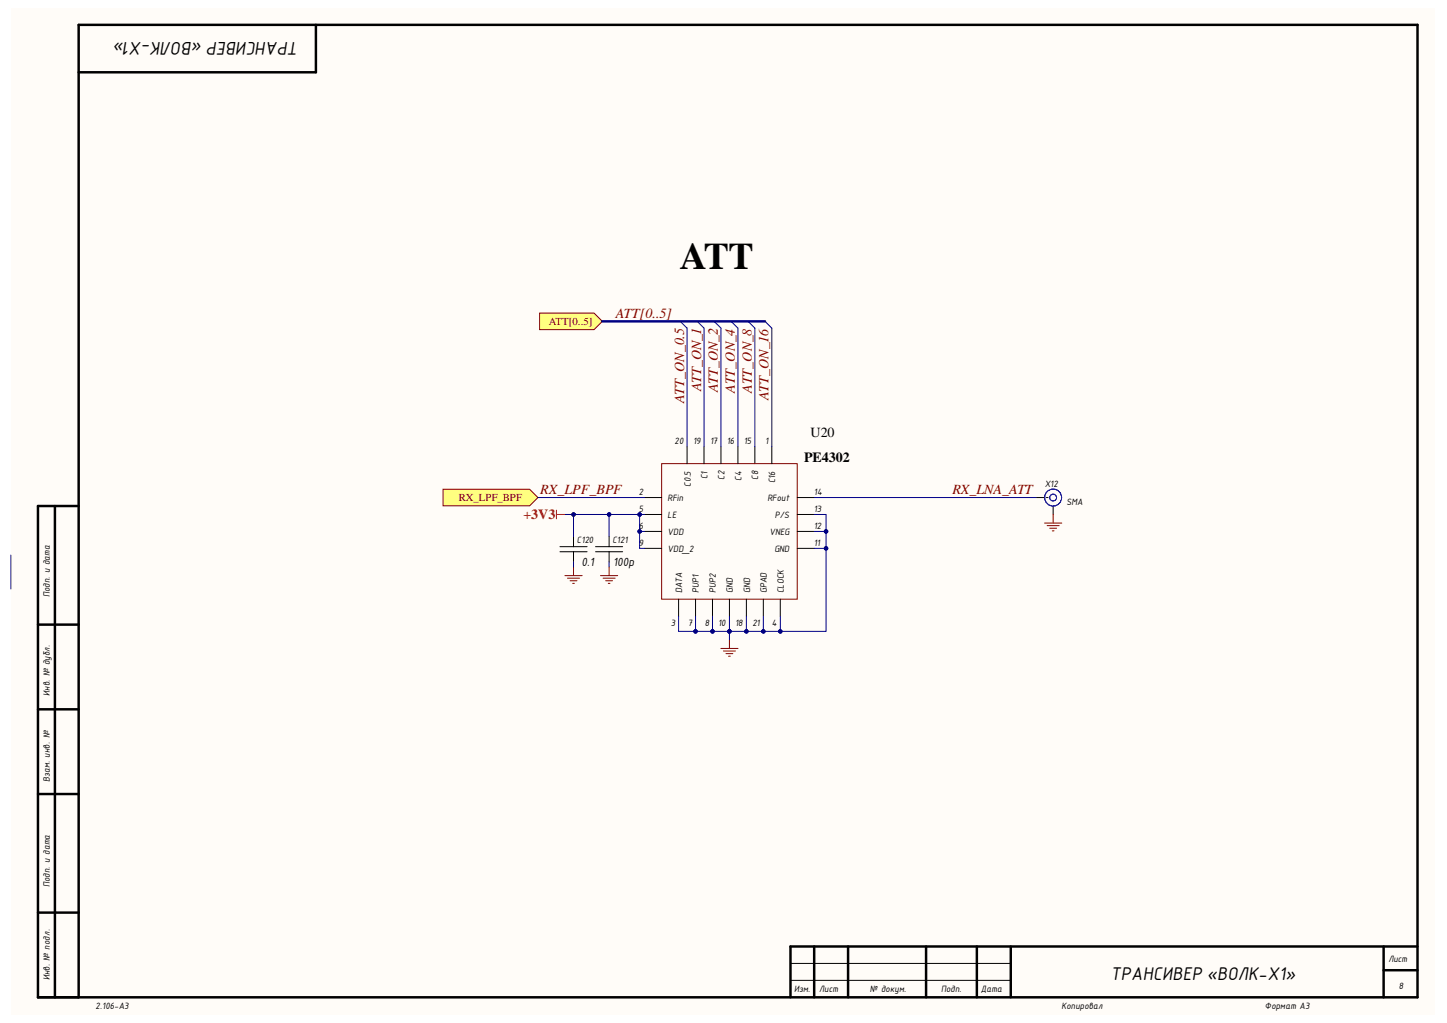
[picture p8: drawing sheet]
<svg xmlns="http://www.w3.org/2000/svg" width="297mm" height="210mm" viewBox="0 0 297 210" stroke-linecap="round" stroke-linejoin="round" font-family="sans-serif">
<g fill="#fffcf8">
<path d="M2.2 1.6h292.3v206.5h-292.3z" fill-rule="evenodd"/>
<path d="M2.2 1.6h292.3v206.5h-292.3z" fill-rule="evenodd"/>
</g>
<g fill="none" stroke="#000" stroke-width=".51">
<path d="M64.8 5.1v9.7h-48.7M11.3 103.8v100.8M16.1 103.8h-8.3v100.8h283.2v-199.5h-274.9v199.5M7.8 128.2h8.3M7.8 145.5h8.3M7.8 162.9h8.3M7.8 187.3h8.3M167.1 194.2v10.4M174.1 194.2v10.4M190.1 194.2v10.4M200.5 194.2v10.4M207.5 194.2v10.4"/>
<path d="M284 194.2v10.4M284 199.1h7M291 194.2h-128.7v10.4"/>
</g>
<g fill="none" stroke="#000" stroke-width=".21">
<path d="M141 91.7v3.4M144.5 91.7v3.4M148 91.7v3.4M151.5 91.7v3.4M155 91.7v3.4M158.4 91.7v3.4M114.9 112.2h5.6M114.9 113.2h5.6M117.7 110.1v2.1M117.7 113.2v2.1M122.3 112.2h5.5M122.3 113.2h5.5"/>
<path d="M125 110.1v2.1M125 113.2v2.1M132.3 102.1h3.5M132.3 105.6h3.5M132.3 109h3.5M132.3 112.5h3.5M163.7 102.1h3.4M163.7 105.6h3.4M163.7 109h3.4M163.7 112.5h3.4M139.3 122.9v3.5M142.8 122.9v3.5"/>
<path d="M146.3 122.9v3.5M149.7 122.9v3.5M153.2 122.9v3.5M156.7 122.9v3.5M160.2 122.9v3.5M162.3 197.7h45.2M162.3 201.2h45.2"/>
</g>
<g fill="none" stroke="#800000" stroke-width=".21">
<path d="M135.8 95.1h27.9v27.8h-27.9zM116 118.1h3.5M116.5 118.6h2.5M117 119.2h1.4M117.6 119.7h.3M117.7 116.3v1.8M123.3 118.1h3.5M123.8 118.6h2.5M124.3 119.2h1.4M124.9 119.7h.3M125 116.3v1.8M148 133.1h3.5"/>
<path d="M148.5 133.6h2.5M149 134.1h1.4M149.6 134.6h.3M149.7 131.3v1.8"/>
</g>
<path d="M114.2 104.7v1.7M114.2 105.6h1.8" fill="none" stroke="#f00" stroke-width=".21"/>
<path d="M139.7 65.9l1.3 1.4M143.1 65.9l1.4 1.4M146.6 65.9l1.4 1.4M150.1 65.9l1.4 1.4M153.6 65.9l1.4 1.4M157 65.9l1.4 1.4" fill="none" stroke="#000080" stroke-width=".21"/>
<path d="M110.8 64.2h11.1l1.7 1.7-1.7 1.7h-11.1z" fill-rule="evenodd" fill="#ffff80"/>
<path d="M110.8 64.2h11.1l1.7 1.7-1.7 1.7h-11.1z" fill="none" stroke="#800000" stroke-width=".21"/>
<path d="M90.9 100.4h17.8l1.7 1.7-1.7 1.7h-17.8z" fill-rule="evenodd" fill="#ffff80"/>
<path d="M90.9 100.4h17.8l1.7 1.7-1.7 1.7h-17.8zM214.4 107.3h3.6M215 107.9h2.4M215.5 108.4h1.4M216 108.9h.4M216.2 105.6v1.7" fill="none" stroke="#800000" stroke-width=".21"/>
<path d="M212.7 102.1h1.7M214.8 102.1h.3M216.2 103.8v1.8" fill="none" stroke="#000" stroke-width=".21"/>
<g fill="none" stroke="#00f" stroke-width=".21">
<circle cx="216.2" cy="102.1" r="1.74"/>
<circle cx="216.2" cy="102.1" r=".7"/>
</g>
<path d="M139.3 126.4v3.1h3.5v-3.1" fill="none" stroke="#000080" stroke-width=".21"/>
<circle cx="142.8" cy="129.5" r=".35" fill="#000080"/>
<g fill="none" stroke="#000080" stroke-width=".21">
<path d="M146.3 126.4v3.1h-3.5"/>
<circle cx="142.8" cy="129.5" r=".35"/>
</g>
<circle cx="146.3" cy="129.5" r=".35" fill="#000080"/>
<circle cx="146.3" cy="129.5" r=".35" fill="none" stroke="#000080" stroke-width=".21"/>
<circle cx="142.8" cy="129.5" r=".35" fill="#000080"/>
<g fill="none" stroke="#000080" stroke-width=".21">
<path d="M149.7 126.4v3.1h-3.4"/>
<circle cx="142.8" cy="129.5" r=".35"/>
</g>
<circle cx="149.7" cy="129.5" r=".35" fill="#000080"/>
<circle cx="149.7" cy="129.5" r=".35" fill="none" stroke="#000080" stroke-width=".21"/>
<circle cx="146.3" cy="129.5" r=".35" fill="#000080"/>
<g fill="none" stroke="#000080" stroke-width=".21">
<path d="M153.2 126.4v3.1h-3.5"/>
<circle cx="146.3" cy="129.5" r=".35"/>
</g>
<circle cx="153.2" cy="129.5" r=".35" fill="#000080"/>
<circle cx="153.2" cy="129.5" r=".35" fill="none" stroke="#000080" stroke-width=".21"/>
<circle cx="149.7" cy="129.5" r=".35" fill="#000080"/>
<g fill="none" stroke="#000080" stroke-width=".21">
<path d="M156.7 126.4v3.1h-3.5"/>
<circle cx="149.7" cy="129.5" r=".35"/>
</g>
<circle cx="156.7" cy="129.5" r=".35" fill="#000080"/>
<circle cx="156.7" cy="129.5" r=".35" fill="none" stroke="#000080" stroke-width=".21"/>
<circle cx="153.2" cy="129.5" r=".35" fill="#000080"/>
<g fill="none" stroke="#000080" stroke-width=".21">
<path d="M160.2 126.4v3.1h-3.5"/>
<circle cx="153.2" cy="129.5" r=".35"/>
</g>
<circle cx="160.2" cy="129.5" r=".35" fill="#000080"/>
<circle cx="160.2" cy="129.5" r=".35" fill="none" stroke="#000080" stroke-width=".21"/>
<circle cx="156.7" cy="129.5" r=".35" fill="#000080"/>
<g fill="none" stroke="#000080" stroke-width=".21">
<path d="M149.7 129.5v1.8"/>
<circle cx="156.7" cy="129.5" r=".35"/>
</g>
<circle cx="149.7" cy="129.5" r=".35" fill="#000080"/>
<g fill="none" stroke="#000080" stroke-width=".21">
<path d="M110.4 102.1h21.9M132.3 109h-1v3.5h1"/>
<circle cx="149.7" cy="129.5" r=".35"/>
</g>
<circle cx="131.3" cy="109" r=".35" fill="#000080"/>
<g fill="none" stroke="#000080" stroke-width=".21">
<path d="M131.3 105.6v3.4"/>
<circle cx="131.3" cy="109" r=".35"/>
</g>
<circle cx="131.3" cy="109" r=".35" fill="#000080"/>
<circle cx="131.3" cy="109" r=".35" fill="none" stroke="#000080" stroke-width=".21"/>
<circle cx="131.3" cy="105.6" r=".35" fill="#000080"/>
<g fill="none" stroke="#000080" stroke-width=".21">
<path d="M117.7 105.6v4.5"/>
<circle cx="131.3" cy="105.6" r=".35"/>
</g>
<circle cx="117.7" cy="105.6" r=".35" fill="#000080"/>
<g fill="none" stroke="#000080" stroke-width=".21">
<path d="M125 105.6v4.5"/>
<circle cx="117.7" cy="105.6" r=".35"/>
</g>
<circle cx="125" cy="105.6" r=".35" fill="#000080"/>
<g fill="none" stroke="#000080" stroke-width=".21">
<path d="M141 67.3v24.4M144.5 67.3v24.4M148 67.3v24.4M151.5 67.3v24.4M155 67.3v24.4M158.4 67.3v24.4M117.7 115.3v1M125 115.3v1M167.1 102.1h45.6M167.1 112.5h2.5"/>
<circle cx="125" cy="105.6" r=".35"/>
</g>
<circle cx="169.6" cy="112.5" r=".35" fill="#000080"/>
<g fill="none" stroke="#000080" stroke-width=".21">
<path d="M167.1 109h2.5"/>
<circle cx="169.6" cy="112.5" r=".35"/>
</g>
<circle cx="169.6" cy="109" r=".35" fill="#000080"/>
<g fill="none" stroke="#000080" stroke-width=".21">
<path d="M2.2 113.9v7M116 105.6h16.3"/>
<circle cx="169.6" cy="109" r=".35"/>
</g>
<path d="M123.6 65.9h33.4" fill="none" stroke="#000080" stroke-width=".51"/>
<circle cx="117.7" cy="105.6" r=".35" fill="#000080"/>
<circle cx="117.7" cy="105.6" r=".35" fill="none" stroke="#000080" stroke-width=".21"/>
<circle cx="125" cy="105.6" r=".35" fill="#000080"/>
<circle cx="125" cy="105.6" r=".35" fill="none" stroke="#000080" stroke-width=".21"/>
<circle cx="131.3" cy="105.6" r=".35" fill="#000080"/>
<g fill="none" stroke="#000080" stroke-width=".21">
<path d="M167.1 105.6h2.5v23.9h-9.4"/>
<circle cx="131.3" cy="105.6" r=".35"/>
</g>
<circle cx="169.6" cy="109" r=".35" fill="#000080"/>
<circle cx="169.6" cy="109" r=".35" fill="none" stroke="#000080" stroke-width=".21"/>
<circle cx="169.6" cy="112.5" r=".35" fill="#000080"/>
<circle cx="169.6" cy="112.5" r=".35" fill="none" stroke="#000080" stroke-width=".21"/>
<circle cx="160.2" cy="129.5" r=".35" fill="#000080"/>
<circle cx="160.2" cy="129.5" r=".35" fill="none" stroke="#000080" stroke-width=".21"/>
<text font-size="7.7" x="139.6" y="55.3">ATT</text>
<g font-size="4.1">
<text x="61.3" y="8.5" transform="rotate(-180 61.3 8.5)">ТРАНСИВЕР «ВОЛК-X1»</text>
<text x="228" y="201.2">ТРАНСИВЕР «ВОЛК-X1»</text>
</g>
<g font-size="2.9" fill="#800000">
<text x="126.4" y="65.3">ATT[0..5]</text>
<text x="140.4" y="82.7" transform="rotate(-90 140.4 82.7)">ATT_ON_0.5</text>
<text x="143.9" y="80.3" transform="rotate(-90 143.9 80.3)">ATT_ON_1</text>
<text x="147.4" y="80.5" transform="rotate(-90 147.4 80.5)">ATT_ON_2</text>
<text x="150.8" y="80.6" transform="rotate(-90 150.8 80.6)">ATT_ON_4</text>
<text x="154.3" y="80.6" transform="rotate(-90 154.3 80.6)">ATT_ON_8</text>
<text x="157.8" y="82.1" transform="rotate(-90 157.8 82.1)">ATT_ON_16</text>
<text x="110.9" y="101.4">RX_LPF_BPF</text>
<text x="195.5" y="101.4">RX_LNA_ATT</text>
</g>
<g font-size="2.9">
<text x="166.4" y="89.7">U20</text>
<text x="165.1" y="94.8">PE4302</text>
</g>
<text font-size="2.9" fill="#f00" x="107.4" y="106.5">+3V3</text>
<g font-size="2.7">
<text x="119.4" y="116.1">0.1</text>
<text x="125.9" y="116.1">100p</text>
</g>
<g font-size="2.2" fill="#800000">
<text x="112.7" y="66.7">ATT[0..5]</text>
<text x="94.2" y="102.9">RX_LPF_BPF</text>
</g>
<g font-size="2.1">
<text x="138.5" y="91.1">20</text>
<text x="142.3" y="91.1">19</text>
<text x="145.8" y="91.1">17</text>
<text x="149.2" y="91.1">16</text>
<text x="152.7" y="91.1">15</text>
<text x="157.1" y="91.1">1</text>
<text x="131.1" y="101.6">2</text>
<text x="141.8" y="99.8" transform="rotate(-90 141.8 99.8)">C0.5</text>
<text x="145.3" y="98.2" transform="rotate(-90 145.3 98.2)">C1</text>
<text x="148.7" y="98.5" transform="rotate(-90 148.7 98.5)">C2</text>
<text x="152.2" y="98.6" transform="rotate(-90 152.2 98.6)">C4</text>
<text x="155.7" y="98.5" transform="rotate(-90 155.7 98.5)">C8</text>
<text x="159.1" y="99.1" transform="rotate(-90 159.1 99.1)">C16</text>
<text x="167.1" y="101.6">14</text>
<text x="214.5" y="99.8">X12</text>
<text x="131.1" y="105.1">5</text>
<text x="137" y="102.8">RFin</text>
<text x="137" y="106.3">LE</text>
<text x="157.5" y="102.8">RFout</text>
<text x="159" y="106.3">P/S</text>
<text x="167.1" y="105.1">13</text>
<text x="218.9" y="103.6">SMA</text>
<text x="118.4" y="111.3">C120</text>
<text x="125.7" y="111.3">C121</text>
<text x="131.1" y="108.5">6</text>
<text x="131.1" y="112">9</text>
<text x="137" y="109.8">VDD</text>
<text x="137" y="113.3">VDD_2</text>
<text x="157.9" y="109.8">VNEG</text>
<text x="159" y="113.3">GND</text>
<text x="167.1" y="108.5">12</text>
<text x="167.1" y="112">11</text>
<text x="10.2" y="122.6" transform="rotate(-90 10.2 122.6)">Подп. и дата</text>
<text x="140" y="121.7" transform="rotate(-90 140 121.7)">DATA</text>
<text x="143.5" y="121.7" transform="rotate(-90 143.5 121.7)">PUP1</text>
<text x="146.9" y="121.7" transform="rotate(-90 146.9 121.7)">PUP2</text>
<text x="150.4" y="121.7" transform="rotate(-90 150.4 121.7)">GND</text>
<text x="154" y="121.7" transform="rotate(-90 154 121.7)">GND</text>
<text x="157.4" y="121.7" transform="rotate(-90 157.4 121.7)">GPAD</text>
<text x="160.9" y="121.7" transform="rotate(-90 160.9 121.7)">CLOCK</text>
<text x="137.7" y="128.4">3</text>
<text x="141.2" y="128.4">7</text>
<text x="144.7" y="128.4">8</text>
<text x="147.5" y="128.4">10</text>
<text x="150.9" y="128.4">18</text>
<text x="154.5" y="128.4">21</text>
<text x="158.5" y="128.4">4</text>
<text x="10.2" y="142.8" transform="rotate(-90 10.2 142.8)">Инв. № дубл.</text>
<text x="10.2" y="160.5" transform="rotate(-90 10.2 160.5)">Взам. инв. №</text>
<text x="10.2" y="182.1" transform="rotate(-90 10.2 182.1)">Подп. и дата</text>
<text x="285" y="197.4">Лист</text>
<text x="10.2" y="201.1" transform="rotate(-90 10.2 201.1)">Инв. № подл.</text>
<text x="163" y="203.6">Изм.</text>
<text x="168.2" y="203.6">Лист</text>
<text x="178.6" y="203.6">№ докум.</text>
<text x="193.2" y="203.6">Подп.</text>
<text x="201.3" y="203.6">Дата</text>
<text x="287.1" y="203">8</text>
<text x="19.6" y="207.1">2.106-A3</text>
<text x="217.9" y="207.1">Копировал</text>
<text x="259.6" y="207.1">Формат А3</text>
</g>
</svg>
